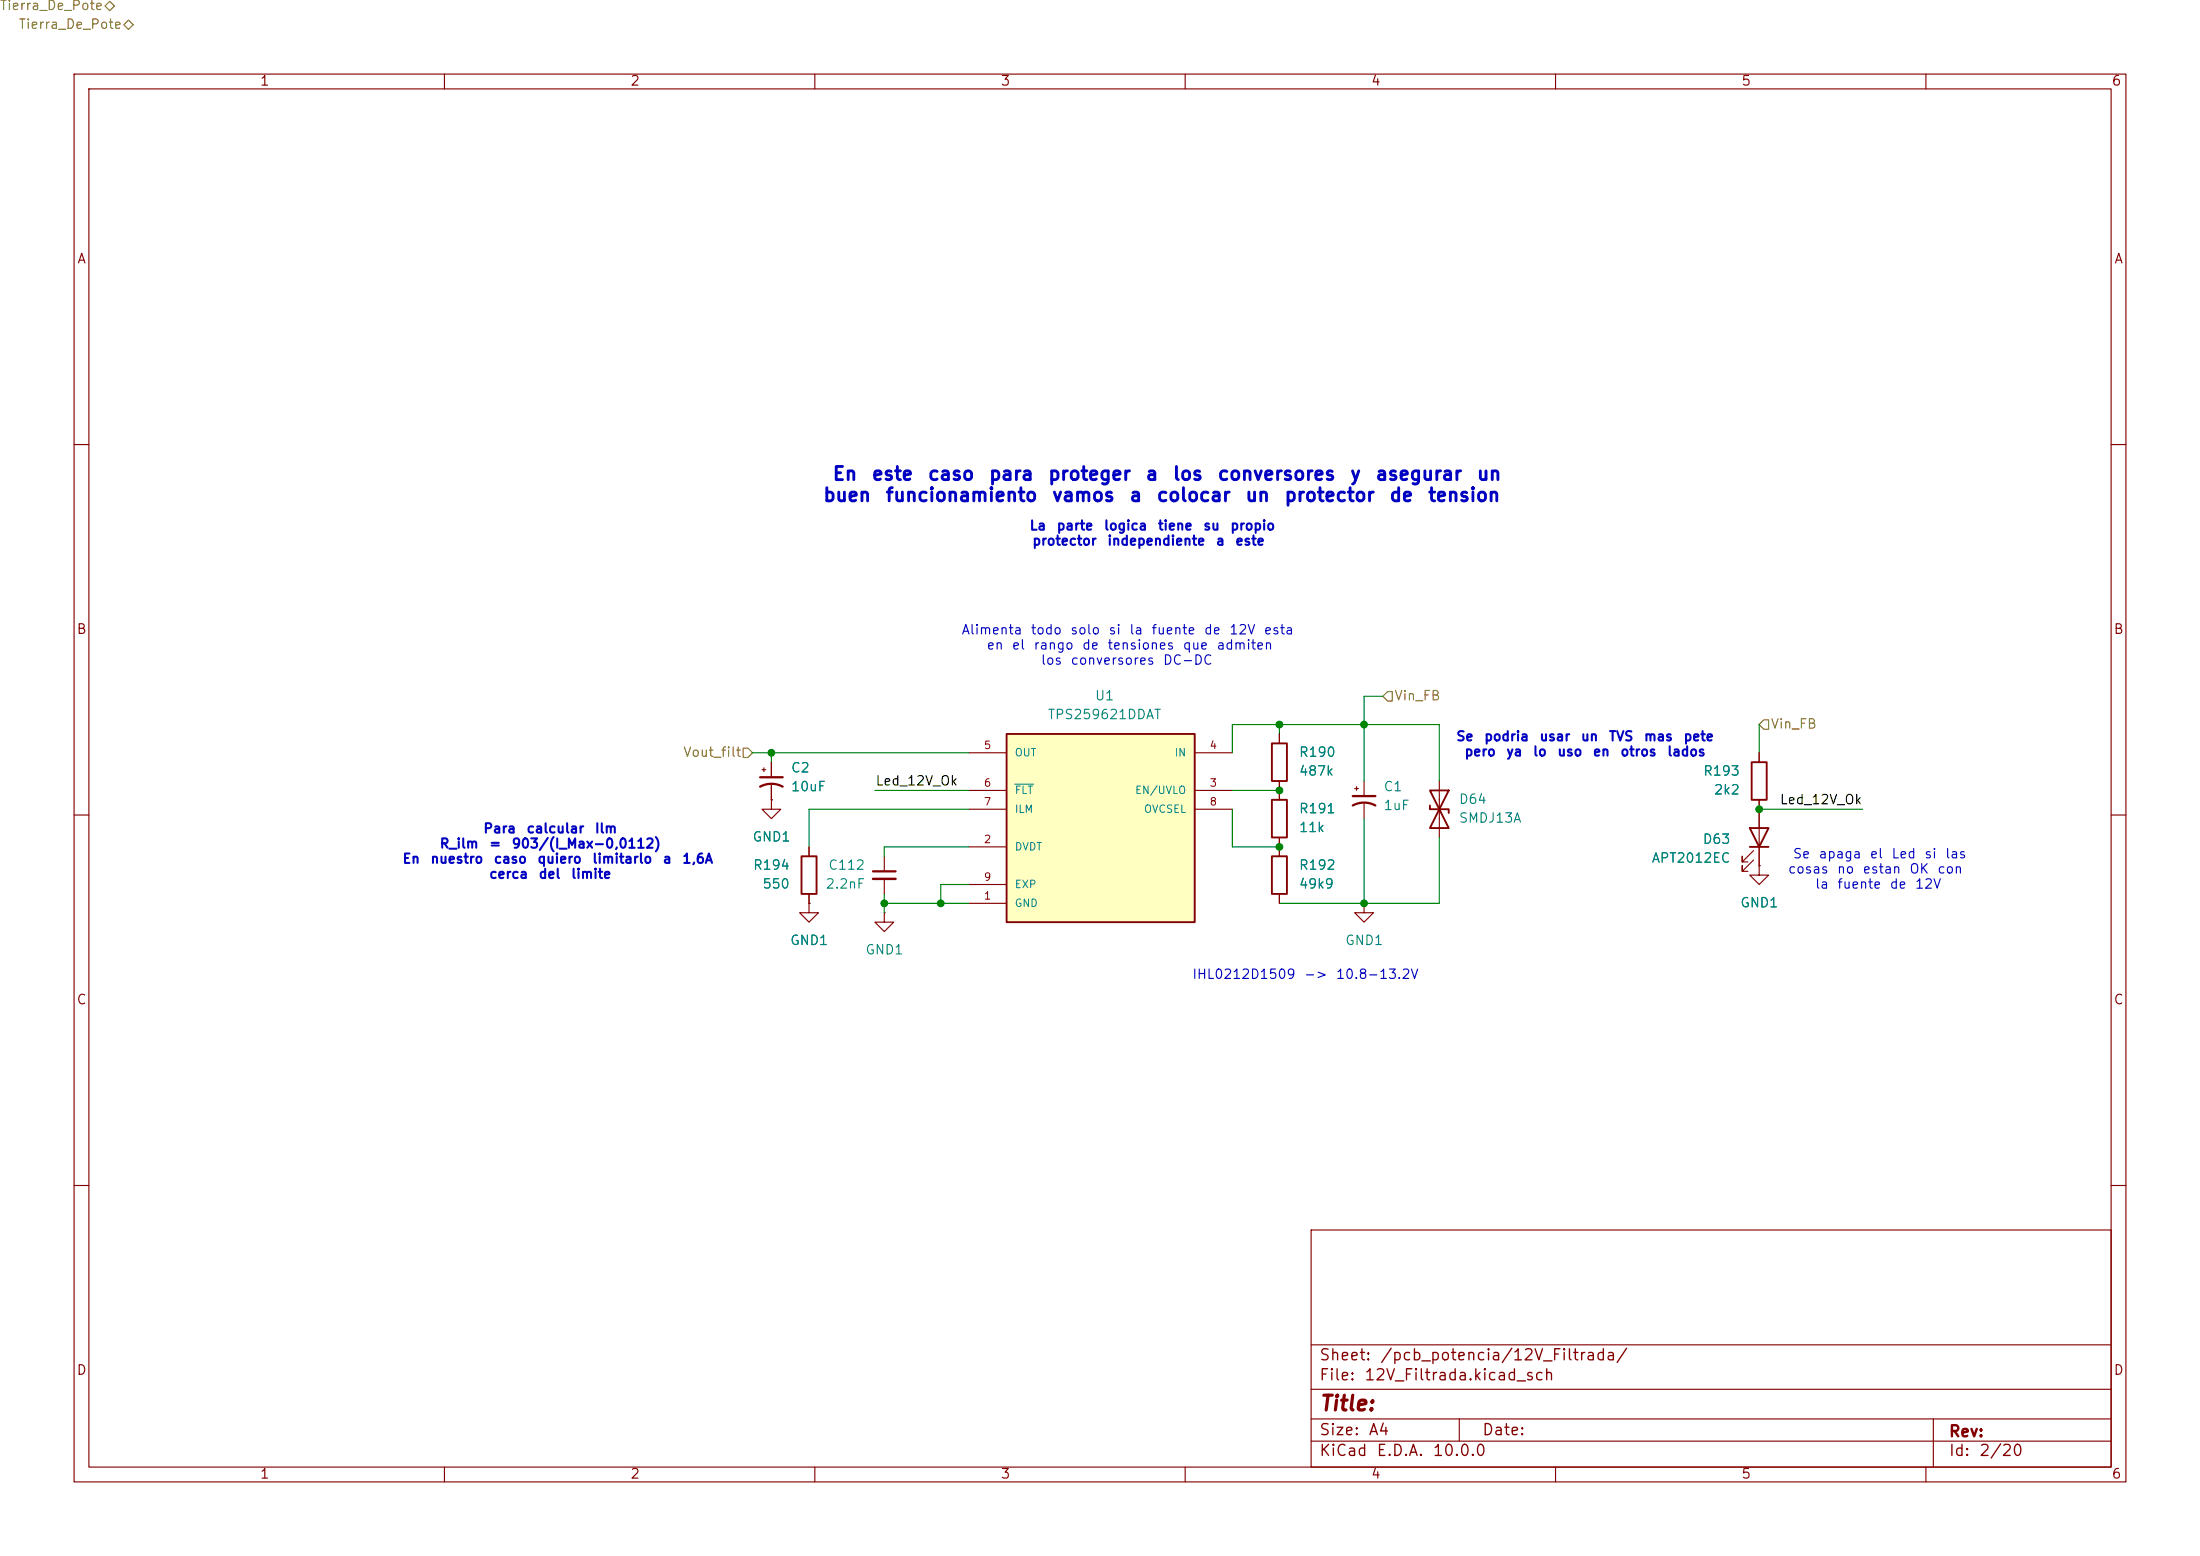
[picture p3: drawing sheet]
<svg xmlns="http://www.w3.org/2000/svg" width="297mm" height="210mm" viewBox="0 0 297 210" stroke-linecap="round" stroke-linejoin="round" font-family="sans-serif">
<g fill="none" stroke="#840000" stroke-width=".15">
<path d="M10 10h277v190h-277zM12 12h273v186h-273zM60 10v2M110 10v2M160 10v2M210 10v2M260 10v2M10 60h2M285 60h2M172.7 99.1v1.2M10 110h2M104.1 108v1.2h1.3l-1.3 1.3-1.2-1.3h1.2"/>
<path d="M104.1 108h.1M109.2 114.3v1.3M119.4 115.6v2M119.4 118.6v2.1M172.7 105.4v2.6M172.7 113v1.3M182.9 106.4h.5M183.1 106.2v.5M184.1 105.4v2M184.1 108.5v2M194.3 105.4v7.6M237.5 116.8v1.3h1.3l-1.3 1.3-1.3-1.3h1.3"/>
<path d="M237.5 116.8h.1M285 110h2M109.2 121.9v1.3h1.3l-1.3 1.3-1.3-1.3h1.3M109.2 121.9h.1M109.2 120.7v1.2M119.4 123.2v1.3h1.2l-1.2 1.2-1.3-1.2h1.3M119.4 123.2h.1M184.1 121.9v1.3h1.3l-1.3 1.3-1.2-1.3h1.2M184.1 121.9h.1M10 160h2M177 166h108v32h-108zM285 160h2"/>
<path d="M60 198v2M110 198v2M160 198v2M177 194.5h108M177 191.5h108M177 187.5h108M177 181.5h108M197 191.5v3M210 198v2M260 198v2M261 191.5v6.5"/>
</g>
<path d="M108.2 115.6h2v5.1h-2zM171.7 100.3h2v5.1h-2zM171.7 108h2v5h-2zM193 106.7l2.6 5.1h-2.6l2.6-5.1zM193 108.7v.5h2.6v.5" fill="none" stroke="#840000" stroke-width=".25"/>
<path d="M117.9 117.6h3M182.6 108.7a3.2 3.2 0 0 1 3.1 0M182.6 107.4h3.1" fill="none" stroke="#840000" stroke-width=".3"/>
<path d="M117.9 118.6h3" fill="none" stroke="#840000" stroke-width=".33"/>
<path d="M135.9 99.1h25.4v25.4h-25.4z" fill="#ffffc2"/>
<path d="M135.9 99.1h25.4v25.4h-25.4zM171.7 115.6h2v5.1h-2zM236.2 111.8h2.6l-1.3 2.5zM236.2 114.3h2.6M236.5 102.9h2v5.1h-2z" fill="none" stroke="#840000" stroke-width=".25"/>
<g fill="none" stroke="#840000" stroke-width=".15">
<path d="M172.7 99.1v1.2M102.9 103.9h.5M103.1 103.6v.5M104.1 108h.1M104.1 102.9v2M104.1 105.9v2.1M109.2 114.3v1.3M130.8 114.3h5.1M130.8 106.7h5.1M130.8 101.6h5.1M130.8 109.2h5.1M130.8 119.4h5.1"/>
<path d="M161.3 106.7h5.1M161.3 101.6h5.1M161.3 109.2h5.1M172.7 105.4v2.6M172.7 113v2.6M236.7 116.1l-1.5 1.5v-.8v.8h.8M236.7 114.8l-1.5 1.5v-.7v.7h.8M237.5 116.8h.1M237.5 101.6v1.3M237.5 108v8.8M109.2 121.9h.1M109.2 120.7v1.2"/>
<path d="M130.8 121.9h5.1M172.7 120.7v1.2"/>
</g>
<path d="M137 105.8h2.5" fill="none" stroke="#008484" stroke-width=".15"/>
<path d="M102.6 106.2a3.2 3.2 0 0 1 3.1 0M102.6 104.9h3.1" fill="none" stroke="#840000" stroke-width=".3"/>
<path d="M14.2 .8l.6-.6 .6 .6-.6 .6zM16.7 3.3l.7-.6 .6 .6-.6 .7zM186.7 94l.6-.7h.7v1.3h-.7zM238.1 97.2h.7v1.2h-.7l-.6-.6zM100.3 101h.7l.6 .6-.6 .6h-.7z" fill="none" stroke="#848400" stroke-width=".15"/>
<g fill="none" stroke="#008400" stroke-width=".15">
<path d="M172.7 97.8v1.3M186.7 94h-2.6v11.4M237.5 97.8v3.8M101.6 101.6h29.2M104.1 101.6v1.3M118.1 106.7h12.7M130.8 114.3h-11.4v1.3M130.8 109.2h-21.6v5.1M130.8 119.4h-3.8v2.5M166.4 106.7h6.3M166.4 109.2v5.1h6.3M166.4 101.6v-3.8h27.9v7.6"/>
<path d="M184.1 110.5v11.4M194.3 113v8.9h-21.6M237.5 109.2h14M119.4 121.9h11.4M119.4 120.7v2.5"/>
</g>
<g fill="#008400" stroke="#008400" stroke-width=".14">
<circle cx="104.1" cy="101.6" r=".46"/>
<circle cx="119.4" cy="121.9" r=".46"/>
<circle cx="127" cy="121.9" r=".46"/>
<circle cx="172.7" cy="114.3" r=".46"/>
<circle cx="172.7" cy="106.7" r=".46"/>
<circle cx="172.7" cy="97.8" r=".46"/>
<circle cx="184.1" cy="97.8" r=".46"/>
<circle cx="237.5" cy="109.2" r=".46"/>
<circle cx="184.1" cy="121.9" r=".46"/>
</g>
<text font-size="2" fill="#840000" x="178" y="190.9">Title:</text>
<g font-size="1.8" fill="#0000c2">
<text x="112.3" y="65.3">En</text>
<text x="117.6" y="65.3">este</text>
<text x="125.1" y="65.3">caso</text>
<text x="133.4" y="65.3">para</text>
<text x="141.4" y="65.3">proteger</text>
<text x="154.5" y="65.3">a</text>
<text x="158.2" y="65.3">los</text>
<text x="164.3" y="65.3">conversores</text>
<text x="182.2" y="65.3">y</text>
<text x="185.6" y="65.3">asegurar</text>
<text x="199.2" y="65.3">un</text>
<text x="111" y="68.1">buen</text>
<text x="119.4" y="68.1">funcionamiento</text>
<text x="141.9" y="68.1">vamos</text>
<text x="152.4" y="68.1">a</text>
<text x="156" y="68.1">colocar</text>
<text x="168" y="68.1">un</text>
<text x="173.3" y="68.1">protector</text>
<text x="187.5" y="68.1">de</text>
<text x="192.7" y="68.1">tension</text>
</g>
<g font-size="1.5" fill="#840000">
<text x="178" y="184">Sheet:</text>
<text x="186.2" y="184">/pcb_potencia/12V_Filtrada/</text>
<text x="178" y="186.7">File:</text>
<text x="184.1" y="186.7">12V_Filtrada.kicad_sch</text>
<text x="178" y="196.9">KiCad</text>
<text x="178" y="194.1">Size:</text>
<text x="184.7" y="194.1">A4</text>
<text x="185.7" y="196.9">E.D.A.</text>
<text x="193.3" y="196.9">10.0.0</text>
<text x="200" y="194.1">Date:</text>
<text x="263" y="194.3">Rev:</text>
<text x="263" y="196.9">Id:</text>
<text x="267.1" y="196.9">2/20</text>
</g>
<g font-size="1.3" fill="#848400">
<text x="-.1" y="1.7">Tierra_De_Pote</text>
<text x="2.4" y="4.2">Tierra_De_Pote</text>
<text x="188.2" y="94.8">Vin_FB</text>
<text x="239" y="98.7">Vin_FB</text>
<text x="92.1" y="102.5">Vout_filt</text>
</g>
<g font-size="1.3" fill="#840000">
<text x="35" y="11.9">1</text>
<text x="85" y="11.9">2</text>
<text x="135" y="11.9">3</text>
<text x="185" y="11.9">4</text>
<text x="235" y="11.9">5</text>
<text x="285" y="11.9">6</text>
<text x="10.3" y="35.9">A</text>
<text x="285.3" y="35.9">A</text>
<text x="10.3" y="85.9">B</text>
<text x="285.3" y="85.9">B</text>
<text x="10.3" y="135.9">C</text>
<text x="285.3" y="135.9">C</text>
<text x="10.3" y="185.9">D</text>
<text x="285.3" y="185.9">D</text>
<text x="35" y="199.9">1</text>
<text x="85" y="199.9">2</text>
<text x="135" y="199.9">3</text>
<text x="185" y="199.9">4</text>
<text x="235" y="199.9">5</text>
<text x="285" y="199.9">6</text>
</g>
<g font-size="1.3" fill="#0000c2">
<text x="138.9" y="71.9">La</text>
<text x="142.6" y="71.9">parte</text>
<text x="148.9" y="71.9">logica</text>
<text x="156.2" y="71.9">tiene</text>
<text x="162.3" y="71.9">su</text>
<text x="166" y="71.9">propio</text>
<text x="139.3" y="73.9">protector</text>
<text x="149.4" y="73.9">independiente</text>
<text x="164.1" y="73.9">a</text>
<text x="166.7" y="73.9">este</text>
<text x="129.7" y="85.9">Alimenta</text>
<text x="133.1" y="88">en</text>
<text x="136.5" y="88">el</text>
<text x="139.1" y="85.9">todo</text>
<text x="139.4" y="88">rango</text>
<text x="144.4" y="85.9">solo</text>
<text x="146" y="88">de</text>
<text x="149.4" y="88">tensiones</text>
<text x="149.6" y="85.9">si</text>
<text x="152.4" y="85.9">la</text>
<text x="155.3" y="85.9">fuente</text>
<text x="159.6" y="88">que</text>
<text x="162.4" y="85.9">de</text>
<text x="164.1" y="88">admiten</text>
<text x="165.9" y="85.9">12V</text>
<text x="170.5" y="85.9">esta</text>
<text x="140.4" y="90">los</text>
<text x="144.4" y="90">conversores</text>
<text x="156.9" y="90">DC-DC</text>
<text x="196.5" y="100.3">Se</text>
<text x="200.3" y="100.3">podria</text>
<text x="207.7" y="100.3">usar</text>
<text x="213.3" y="100.3">un</text>
<text x="217.1" y="100.3">TVS</text>
<text x="221.8" y="100.3">mas</text>
<text x="227.2" y="100.3">pete</text>
<text x="197.6" y="102.4">pero</text>
<text x="203.3" y="102.4">ya</text>
<text x="206.9" y="102.4">lo</text>
<text x="210.1" y="102.4">uso</text>
<text x="215" y="102.4">en</text>
<text x="218.7" y="102.4">otros</text>
<text x="225" y="102.4">lados</text>
<text x="65.2" y="112.8">Para</text>
<text x="71" y="112.8">calcular</text>
<text x="80.2" y="112.8">Ilm</text>
<text x="54.2" y="116.9">En</text>
<text x="58" y="116.9">nuestro</text>
<text x="59.3" y="114.8">R_ilm</text>
<text x="65.9" y="114.8">=</text>
<text x="65.9" y="118.9">cerca</text>
<text x="66.6" y="116.9">caso</text>
<text x="69" y="114.8">903/(I_Max-0,0112)</text>
<text x="72.5" y="116.9">quiero</text>
<text x="72.6" y="118.9">del</text>
<text x="77" y="118.9">limite</text>
<text x="79.9" y="116.9">limitarlo</text>
<text x="89.4" y="116.9">a</text>
<text x="92" y="116.9">1,6A</text>
<text x="241.3" y="118.2">cosas</text>
<text x="241.9" y="116.2">Se</text>
<text x="245.4" y="116.2">apaga</text>
<text x="247.9" y="118.2">no</text>
<text x="251.4" y="118.2">estan</text>
<text x="252.3" y="116.2">el</text>
<text x="255.3" y="116.2">Led</text>
<text x="257.7" y="118.2">OK</text>
<text x="259.7" y="116.2">si</text>
<text x="261.4" y="118.2">con</text>
<text x="262.5" y="116.2">las</text>
<text x="244.9" y="120.3">la</text>
<text x="247.9" y="120.3">fuente</text>
<text x="255" y="120.3">de</text>
<text x="258.4" y="120.3">12V</text>
<text x="160.9" y="132.4">IHL0212D1509</text>
<text x="175.9" y="132.4">-&gt;</text>
<text x="180.3" y="132.4">10.8-13.2V</text>
</g>
<g font-size="1.3" fill="#008484">
<text x="147.7" y="94.8">U1</text>
<text x="141.3" y="97.4">TPS259621DDAT</text>
<text x="106.7" y="104.6">C2</text>
<text x="106.7" y="107.1">10uF</text>
<text x="175.3" y="102.5">R190</text>
<text x="175.3" y="105">487k</text>
<text x="186.7" y="107.1">C1</text>
<text x="229.8" y="105">R193</text>
<text x="231.3" y="107.5">2k2</text>
<text x="101.5" y="113.9">GND1</text>
<text x="175.3" y="110.1">R191</text>
<text x="175.3" y="112.6">11k</text>
<text x="186.7" y="109.7">1uF</text>
<text x="196.9" y="111.4">SMDJ13A</text>
<text x="196.9" y="108.8">D64</text>
<text x="101.6" y="117.7">R194</text>
<text x="111.7" y="117.7">C112</text>
<text x="175.3" y="117.7">R192</text>
<text x="222.9" y="116.8">APT2012EC</text>
<text x="229.8" y="114.2">D63</text>
<text x="102.8" y="120.2">550</text>
<text x="111.4" y="120.2">2.2nF</text>
<text x="175.3" y="120.2">49k9</text>
<text x="234.8" y="122.8">GND1</text>
<text x="106.6" y="127.9">GND1</text>
<text x="116.7" y="129.1">GND1</text>
<text x="181.5" y="127.9">GND1</text>
</g>
<g font-size="1.3">
<text x="118.1" y="106.3">Led_12V_Ok</text>
<text x="240.2" y="108.9">Led_12V_Ok</text>
</g>
<g font-size="1" fill="#840000">
<text x="132.7" y="101.3">5</text>
<text x="163.2" y="101.3">4</text>
<text x="132.7" y="106.4">6</text>
<text x="163.2" y="106.4">3</text>
<text x="132.7" y="109">7</text>
<text x="163.2" y="109">8</text>
<text x="132.7" y="114">2</text>
<text x="132.7" y="119.1">9</text>
<text x="132.7" y="121.7">1</text>
</g>
<g font-size="1" fill="#008484">
<text x="136.9" y="102.3">OUT</text>
<text x="136.9" y="107.4">FLT</text>
<text x="153.1" y="107.4">EN/UVLO</text>
<text x="158.5" y="102.3">IN</text>
<text x="136.9" y="110">ILM</text>
<text x="154.4" y="110">OVCSEL</text>
<text x="136.9" y="115">DVDT</text>
<text x="136.9" y="122.7">GND</text>
<text x="136.9" y="120.1">EXP</text>
</g>
</svg>
